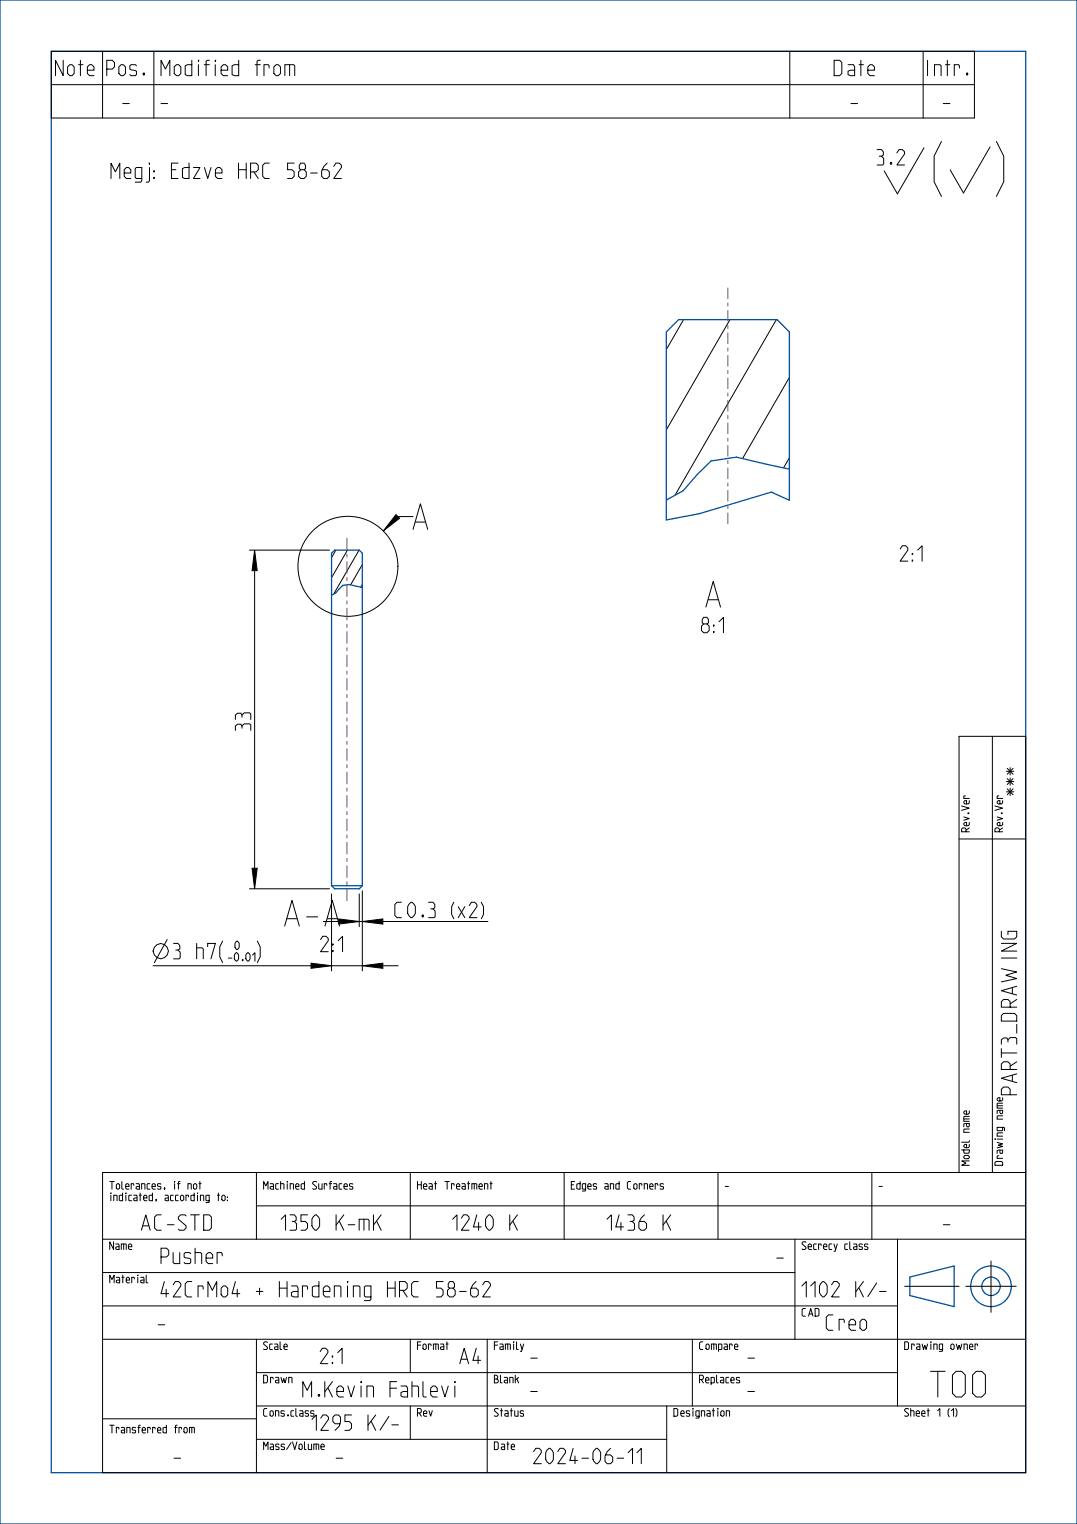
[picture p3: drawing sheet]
<svg xmlns="http://www.w3.org/2000/svg" width="210mm" height="297mm" viewBox="0 0 210 297" stroke-linecap="round" stroke-linejoin="round" font-family="sans-serif">
<g fill="none" stroke="#000" stroke-width=".19">
<path d="M10 10h180v13h-180zM10 16.5h180M20 10v13M30 10v13M154 10v13M180 10v13M180.2 28.8l-5.2 9-2.6-4.5M133.3 62.3l-3.4 5.8M142.3 62.3l-12.4 21.5M151.4 62.3l-19.8 34.2M153.9 73.5l-9.1 15.9M153.9 89.2l-1.1 2"/>
<path d="M48.6 107.2h15.6M49.6 107.2l.5 4h-1zM49.6 111.2v58M65.5 107.2l-.9 1.5M67.8 107.2l-3.2 5.4M70 107.2l-4.9 8.6M70.6 110l-2.2 4M70.6 113.9l-.2 .5M77.2 100.3l.7 .7-3.2 2.5zM77.5 100.7h3M193.5 143.5v85M48.6 173.2h15.6"/>
<path d="M49.1 169.2h1l-.5 4zM64.6 174.2v15M66 179.1l4 .5-4 .5zM70 179.6h.6M70 174.2v6.4M70.6 179.6l4-.5v1zM70.6 173.6v15.6M74.6 179.6h20.5M187 163.5h13M29.8 188.2h30.8M32.6 183.1l-2.5 4.5M47.3 187v.2z"/>
<path d="M48.3 185.7l.5 .4v.7l-.4 .5-.5-.5v-.7zM60.6 187.7l4 .5-4 .5zM64.6 188.2h6M70.6 188.2l4-.5v1zM74.6 188.2h3M195.2 181.5v1.1l.5 .4h2.1l.5-.4v-1.1h-1.8v.6M50 235h150M50 228.5v13M80 228.5v13M110 228.5v13M140 228.5v13M170 228.5v13"/>
<path d="M187 228.5v-85h13v143.5h-180v-58.5h180M20 241.5h180M20 248h135M20 254.5h155M155 241.5v19.5M175 241.5v32.5M176.4 250.7h10.6M188.3 250.7h9.8M193.2 245.8v10M20 261h180M20 276.5h30M50 267.5h125"/>
<path d="M50 274h150M50 261v26M80 261v6.5M80 274v6.5M95 261v26M130 274v13M135 261v13M50 280.5h80"/>
<circle cx="67.8" cy="110.4" r="9.7"/>
<circle cx="31.3" cy="185.4" r="1.47"/>
</g>
<path d="M49.6 107.2l.5 4h-1zM77.2 100.3l.7 .7-3.2 2.5zM49.1 169.2h1l-.5 4zM66 179.1l4 .5-4 .5zM70.6 179.6l4-.5v1zM60.6 187.7l4 .5-4 .5zM70.6 188.2l4-.5v1z" fill="#000"/>
<g fill="none" stroke="#00509b" stroke-width=".25">
<path d="M0 0h210v297h-210zM10 10h190v277h-190zM129.9 64.7l2.4-2.4h19.2l2.4 2.4v32.8l-3.5-1.6-14 4.2-6.5 1.2zM153.9 91.4l-10.3-2.3-5 .7-2.6 2.7-2.8 3.1-3.3 1.9M70.6 114.5l-2.5-.6-1.3 .2-1.3 1.4-.9 .5M64.6 172.6l.6 .6h4.8l.6-.6M64.6 172.6h6M64.6 172.6v-64.8l.6-.6h4.8l.6 .6v64.8M177.4 248.9l8.6-2.2v7.9l-8.6-2.1z"/>
<circle cx="193.2" cy="250.7" r="4"/>
<circle cx="193.2" cy="250.7" r="1.8"/>
</g>
<!-- layer: DTM_AXIS -->
<g fill="none" stroke="#785055" stroke-width=".19">
<path d="M141.9 56.1v2.2M141.9 59v.7M141.9 60.4v2.2M141.9 63.4v.7M141.9 64.8v2.2M141.9 67.8v.7M141.9 69.2v2.2M141.9 72.1v.8M141.9 73.6v2.2M141.9 76.5v.8M141.9 78v2.2M141.9 80.9v.7"/>
<path d="M141.9 82.4v2.2M141.9 85.3v.7M141.9 86.8v2.2M141.9 89.7v.7M141.9 91.1v2.3M141.9 94.1v.7M141.9 95.5v2.2M141.9 98.5v.7M141.9 99.9v2.2M67.6 104.8v2.4M67.6 107.9v.7M67.6 109.4v2.4"/>
<path d="M67.6 112.5v.7M67.6 113.9v2.4M67.6 117v.8M67.6 118.5v2.4M67.6 121.6v.7M67.6 123.1v2.3M67.6 126.2v.7M67.6 127.6v2.4M67.6 130.7v.7M67.6 132.2v2.4M67.6 135.3v.7M67.6 136.7v2.4"/>
<path d="M67.6 139.8v.8M67.6 141.3v2.4M67.6 144.4v.7M67.6 145.9v2.3M67.6 149v.7M67.6 150.4v2.4M67.6 153.5v.8M67.6 155v2.4M67.6 158.1v.7M67.6 159.5v2.4M67.6 162.7v.7M67.6 164.1v2.4"/>
<path d="M67.6 167.2v.7M67.6 168.7v2.3M67.6 171.8v.7M67.6 173.2v2.4"/>
</g>
<text font-size="13" x="182.1" y="37.6">( )</text>
<g font-size="6.5">
<text x="80.5" y="103.2">A</text>
<text x="138" y="118.3">A</text>
<text x="55.9" y="180.5">A-A</text>
<text x="181.7" y="272.3">TOO</text>
</g>
<g font-size="5.1">
<text x="42.8" y="187.3">(</text>
<text x="50.2" y="187.3">)</text>
</g>
<g font-size="3.9">
<text x="10.3" y="14.8">Note</text>
<text x="20.3" y="14.8">Pos.</text>
<text x="31.4" y="14.8">Modified from</text>
<text x="162.3" y="14.8">Date</text>
<text x="179.1" y="14.8">Intr.</text>
<text x="23.8" y="21.3">-</text>
<text x="31.4" y="21.3">-</text>
<text x="165.8" y="21.3">-</text>
<text x="183.8" y="21.3">-</text>
<text x="21.1" y="34.8">Megj: Edzve HRC 58-62</text>
<text x="171" y="32.2">3.2</text>
<text x="173.6" y="109.4">2:1</text>
<text x="134.9" y="123.3">8:1</text>
<text x="48.9" y="142.4" transform="rotate(-90 48.9 142.4)">33</text>
<text x="198.3" y="155" transform="rotate(-90 198.3 155)">***</text>
<text x="77" y="178.8">C0.3 (x2)</text>
<text x="60.6" y="185.5">2:1</text>
<text x="33.8" y="186.9">3 h7</text>
<text x="198.3" y="213.3" transform="rotate(-90 198.3 213.3)">PART3_DRAWING</text>
<text x="28" y="239.8">AC-STD</text>
<text x="54.5" y="239.8">1350 K-mK</text>
<text x="88" y="239.8">1240 K</text>
<text x="118" y="239.8">1436 K</text>
<text x="183.8" y="239.8">-</text>
<text x="30.8" y="246.3">Pusher</text>
<text x="151.3" y="246.3">-</text>
<text x="30.8" y="252.8">42CrMo4 + Hardening HRC 58-62</text>
<text x="155.6" y="252.8">1102 K/-</text>
<text x="30.8" y="259.3">-</text>
<text x="161.1" y="259.3">Creo</text>
<text x="61.5" y="265.8">2:1</text>
<text x="89.7" y="265.8">A4</text>
<text x="103.5" y="265.8">-</text>
<text x="145.8" y="265.8">-</text>
<text x="58.4" y="272.3">M.Kevin Fahlevi</text>
<text x="103.5" y="272.3">-</text>
<text x="145.8" y="272.3">-</text>
<text x="60.8" y="278.8">1295 K/-</text>
<text x="33.8" y="285.3">-</text>
<text x="65.5" y="285.3">-</text>
<text x="103.4" y="285.3">2024-06-11</text>
</g>
<text font-size="2.1" x="45.8" y="185.1">0</text>
<g font-size="2">
<text x="189" y="162.1" transform="rotate(-90 189 162.1)">Rev.Ver</text>
<text x="195.5" y="162.1" transform="rotate(-90 195.5 162.1)">Rev.Ver</text>
<text x="189" y="227.1" transform="rotate(-90 189 227.1)">Model name</text>
<text x="195.5" y="227.1" transform="rotate(-90 195.5 227.1)">Drawing name</text>
<text x="21.4" y="231.8">Tolerances, if not</text>
<text x="51.4" y="231.8">Machined Surfaces</text>
<text x="81.4" y="231.8">Heat Treatment</text>
<text x="111.4" y="231.8">Edges and Corners</text>
<text x="141.4" y="231.8">-</text>
<text x="171.4" y="231.8">-</text>
<text x="21.4" y="234">indicated, according to:</text>
<text x="21.4" y="243.5">Name</text>
<text x="156.4" y="243.5">Secrecy class</text>
<text x="21.4" y="250">Material</text>
<text x="156.4" y="256.5">CAD</text>
<text x="51.4" y="263">Scale</text>
<text x="81.4" y="263">Format</text>
<text x="96.4" y="263">Family</text>
<text x="136.4" y="263">Compare</text>
<text x="176.4" y="263">Drawing owner</text>
<text x="51.4" y="269.5">Drawn</text>
<text x="96.4" y="269.5">Blank</text>
<text x="136.4" y="269.5">Replaces</text>
<text x="21.4" y="279.3">Transferred from</text>
<text x="51.4" y="276">Cons.class</text>
<text x="81.4" y="276">Rev</text>
<text x="96.4" y="276">Status</text>
<text x="131.4" y="276">Designation</text>
<text x="176.4" y="276">Sheet 1 (1)</text>
<text x="51.4" y="282.5">Mass/Volume</text>
<text x="96.4" y="282.5">Date</text>
</g>
</svg>
